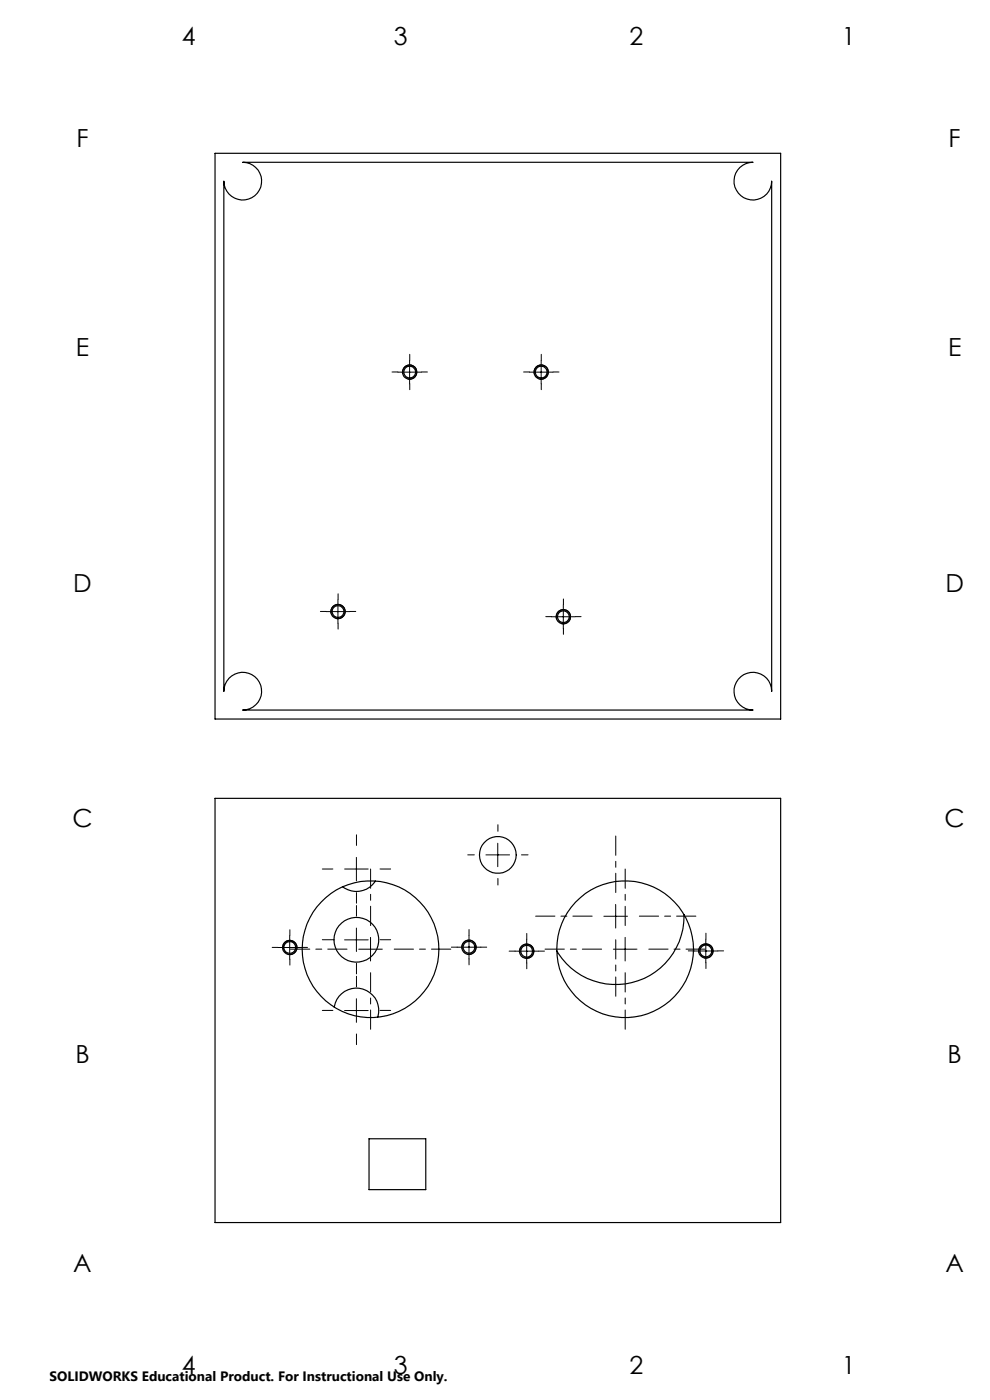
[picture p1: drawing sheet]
<svg xmlns="http://www.w3.org/2000/svg" width="210mm" height="297mm" viewBox="0 0 210 297" stroke-linecap="round" stroke-linejoin="round" font-family="sans-serif">
<g fill="none" stroke="#000" stroke-width=".21">
<path d="M84.4 78.9h5M85.4 79.3a1.51 1.51 0 0 1 1.4-1.9 1.51 1.51 0 0 1 1.6 1.7 1.51 1.51 0 0 1-1.9 1.3M86.9 76.4v5M112.3 78.9h5M113.3 79.3a1.5 1.5 0 0 1 1.4-1.8 1.5 1.5 0 0 1 1.6 1.6 1.5 1.5 0 0 1-1.9 1.3M114.8 76.4v5M69.2 129.7h5M70.2 130.1a1.51 1.51 0 0 1 1.4-1.9 1.51 1.51 0 0 1 1.6 1.7 1.51 1.51 0 0 1-1.9 1.3M71.7 127.2v5M117 130.8h5M118 131.2a1.51 1.51 0 0 1 1.4-1.9 1.51 1.51 0 0 1 1.6 1.7 1.51 1.51 0 0 1-1.9 1.3M119.5 128.3v5"/>
<path d="M105.6 178.9v5M61.5 198.5v5M73.1 199.4h5M73.1 184.4h5M75.6 181.9v5M75.6 196.9v5M78.6 198.9v5M99.5 198.5v4.9M103.1 181.4h5M111.7 199.3v5M128.1 194.4h5M130.6 191.9v5"/>
<path d="M132.6 198.9v5M149.7 199.2v5.1M59 201h5M60 201.4a1.51 1.51 0 0 1 1.3-1.9 1.51 1.51 0 0 1 1.7 1.6 1.51 1.51 0 0 1-1.9 1.4M73.1 214.4h5M75.6 211.9v5M76.1 201.4h5M97 200.9h5M98 201.3a1.5 1.5 0 0 1 1.4-1.8 1.5 1.5 0 0 1 1.6 1.6 1.5 1.5 0 0 1-1.9 1.3M109.2 201.8h5M110.3 202.2a1.5 1.5 0 0 1 1.3-1.9 1.5 1.5 0 0 1 1.6 1.6 1.5 1.5 0 0 1-1.9 1.3M130.1 201.4h5"/>
<path d="M147.2 201.8h5M148.3 202.1a1.51 1.51 0 0 1 1.3-1.9 1.51 1.51 0 0 1 1.6 1.7 1.51 1.51 0 0 1-1.9 1.3"/>
</g>
<g fill="none" stroke="#000" stroke-width=".21" stroke-dasharray="15.2 1.3 1.3 1.3">
<path d="M84.4 78.9h-1.2M86.9 76.4v-1.2M89.4 78.9h1.3M112.3 78.9h-1.2M114.8 76.4v-1.2M117.3 78.9h1.3M86.9 81.4v1.3M114.8 81.4v1.3M69.2 129.7h-1.2M71.7 127.2v-1.2M71.7 132.2v1.3M74.2 129.7h1.3"/>
<path d="M117 130.8h-1.2M119.5 128.3v-1.2M119.5 133.3v1.3M122 130.8h1.3M75.6 179.4v-2.3M105.6 176.4v-1.4M61.5 198.5v-1.3M70.6 199.4h-2.2M70.6 184.4h-2.2M75.6 194.4v-2.3M75.6 189.4v2.2M80.6 199.4h2.3"/>
<path d="M80.6 184.4h2.3M99.5 198.4v-1.2M100.6 181.4h-1.4M105.6 186.4v1.4M110.6 181.4h1.4M111.7 199.3v-1.3M149.7 199.2v-1.2M59 201h-1.3M61.5 203.5v1.2M64 201h1.2M70.6 214.4h-2.2M75.6 204.4v2.2"/>
<path d="M75.6 209.4v-2.3M75.6 219.4v2.2M80.6 214.4h2.3M97 200.9h-1.3M99.5 203.4v1.3M102 200.9h1.2M109.2 201.8h-1.2M111.7 204.3v1.2M114.2 201.8h1.3M147.2 201.7h-1.2M149.7 204.2v1.3M152.2 201.7h1.3"/>
</g>
<path d="M78.6 196.4v-12M125.6 194.4h-12M130.6 189.4v-12M130.6 199.4v12M132.6 196.4v-12M135.6 194.4h12M73.6 201.4h-12M78.6 206.4v12M83.6 201.4h12M127.6 201.4h-12M132.6 206.4v12M137.6 201.4h12" fill="none" stroke="#000" stroke-width=".21" stroke-dasharray="15.2 1.3 1.3 1.3" stroke-dashoffset="11.1"/>
<g fill="none" stroke="#000" stroke-width=".25">
<path d="M45.6 32.5h120v120h-120zM47.5 38.4a4 4 0 0 0 4 4 4 4 0 0 0 4-4 4 4 0 0 0-4-4h108.2a4 4 0 0 0-4 4 4 4 0 0 0 4 4 4 4 0 0 0 4-4v108.2a4 4 0 0 0-4-4 4 4 0 0 0-4 4 4 4 0 0 0 4 4h-108.2a4 4 0 0 0 4-4 4 4 0 0 0-4-4 4 4 0 0 0-4 4zM45.6 169.4h120v90h-120zM79.6 186.9a4.8 4.8 0 0 1-6.9 1.2M145.1 194a14.5 14.5 0 0 1-10.5 14.3 14.5 14.5 0 0 1-16.5-6.6M70.9 213.7a4.7 4.7 0 0 1 5.8-4 4.7 4.7 0 0 1 3.4 6.1M78.3 241.6h12v10.8h-12z"/>
<circle cx="86.9" cy="78.9" r="1.53"/>
<circle cx="86.9" cy="78.9" r="1.25"/>
<circle cx="114.8" cy="78.9" r="1.53"/>
<circle cx="114.8" cy="78.9" r="1.25"/>
<circle cx="71.7" cy="129.7" r="1.53"/>
<circle cx="71.7" cy="129.7" r="1.25"/>
<circle cx="119.5" cy="130.8" r="1.25"/>
<circle cx="119.5" cy="130.8" r="1.53"/>
<circle cx="75.6" cy="199.4" r="4.8"/>
<circle cx="105.6" cy="181.4" r="3.9"/>
<circle cx="61.5" cy="201" r="1.26"/>
<circle cx="61.5" cy="201" r="1.53"/>
<circle cx="78.6" cy="201.4" r="14.5"/>
<circle cx="99.5" cy="201" r="1.25"/>
<circle cx="99.5" cy="201" r="1.53"/>
<circle cx="111.7" cy="201.8" r="1.53"/>
<circle cx="111.7" cy="201.8" r="1.24"/>
<circle cx="132.6" cy="201.4" r="14.5"/>
<circle cx="149.7" cy="201.7" r="1.52"/>
<circle cx="149.7" cy="201.7" r="1.26"/>
</g>
<g font-size="5.3">
<text x="38.5" y="9.5">4</text>
<text x="83.5" y="9.5">3</text>
<text x="133.6" y="9.5">2</text>
<text x="178.6" y="9.5">1</text>
<text x="16.2" y="31.3">F</text>
<text x="201.2" y="31.3">F</text>
<text x="16.1" y="75.5">E</text>
<text x="201.1" y="75.5">E</text>
<text x="15.5" y="125.5">D</text>
<text x="200.5" y="125.5">D</text>
<text x="15.4" y="175.5">C</text>
<text x="200.4" y="175.5">C</text>
<text x="16" y="225.5">B</text>
<text x="201" y="225.5">B</text>
<text x="15.5" y="269.8">A</text>
<text x="200.5" y="269.8">A</text>
<text x="38.5" y="291.5">4</text>
<text x="83.5" y="291.5">3</text>
<text x="133.6" y="291.5">2</text>
<text x="178.6" y="291.5">1</text>
</g>
<text font-size="2.9" x="10.5" y="292.9">SOLIDWORKS Educational Product. For Instructional Use Only.</text>
</svg>
